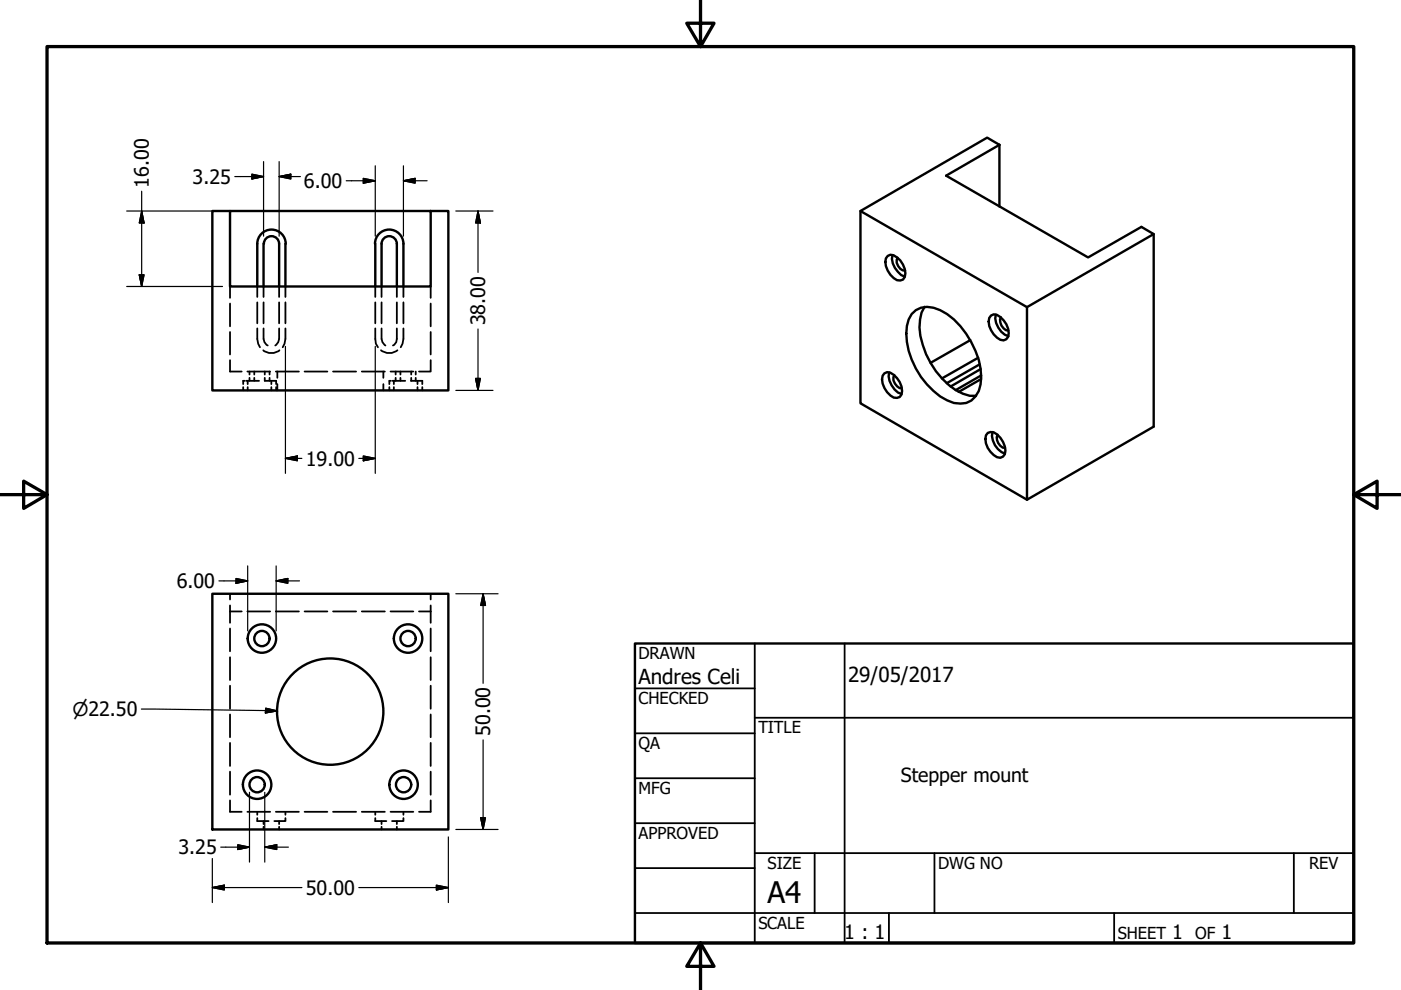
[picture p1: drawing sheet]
<svg xmlns="http://www.w3.org/2000/svg" width="297mm" height="210mm" viewBox="0 0 297 210" stroke-linecap="round" stroke-linejoin="round" font-family="sans-serif">
<!-- layer: Hidden (ANSI) -->
<g fill="none" stroke="#000" stroke-width=".38">
<path d="M48.8 60.7v2.5M48.8 64.4v4.8M48.8 70.4v4.8M48.8 76.4v2.4h2.4M52.5 78.8h4.8M52.9 78.8v.6M53.9 78.8v.6M54.5 69.6v2.3l.2 1 .4 .7M54.5 60.7v2.3M54.5 64.1v4.5M55.8 74.3a2.68 2.68 0 0 0 3.4 0M55.9 69.6v2.3l.2 .7 .7 .7"/>
<path d="M55.9 60.7v2.3M55.9 64.1v4.5M56.1 78.8v.6M57.1 78.8v.6M58.5 78.8h4.9M58.8 78.8v1.3M59.2 69.6v2.3l-.2 .7-.6 .7M59.2 60.7v2.3M59.2 64.1v4.5M60.5 69.6v2.3l-.2 1-.4 .7M60.5 60.7v2.3M60.5 64.1v4.5"/>
<path d="M64.6 78.8h4.8M70.6 78.8h4.9M76.7 78.8h4.9M79.6 69.6l.1 3.3 .4 .7M79.6 60.7v2.3M79.6 64.1v4.5M80.8 74.3a2.8 2.8 0 0 0 3.5 0M80.9 69.6v2.3l.2 .7 .6 .7M80.9 60.7v2.3M80.9 64.1v4.5M81.3 78.8v1.3M82.8 78.8h4.8"/>
<path d="M83.9 78.8v.6M84.1 69.6l-.1 3-.7 .7M84.1 60.7v2.3M84.1 64.1v4.5M84.9 78.8v.6M85.5 69.6v2.3l-.2 1-.3 .7M85.5 60.7v2.3M85.5 64.1v4.5M87.2 78.8v.6M88.1 78.8v.6M91.3 76.4v2.4h-2.5M91.3 60.7v2.5"/>
<path d="M91.3 64.4v4.8M91.3 70.4v4.8M51.6 82.1v.7M51.9 80.7h-.3v.7M52.2 80.7h2.7M52.5 80.7v.7M52.5 82.1v.7M52.9 80.1v.6M53.9 80.1v.6M56.1 80.1v.6h2.4v.7M57.1 80.1v.6M57.5 80.7v.7"/>
<path d="M57.5 82.1v.7M58.5 82.1v.7M58.8 81.4v1.4M81.3 81.4v1.4M82.5 82.1v.7M82.9 80.7h-.4v.7M83.2 80.7h2.7M83.5 80.7v.7M83.5 82.1v.7M83.9 80.1v.6M84.9 80.1v.6M87.1 80.7h2.4v.7"/>
<path d="M87.2 80.1v.6M88.1 80.1v.6M88.5 80.7v.7M88.5 82.1v.7M89.5 82.1v.7M48.8 129.6h2.4M48.8 125.9v1.2M48.8 128.4v3.7M48.8 133.3v4.8M48.8 139.4v4.8M52.5 129.6h4.8M58.5 129.6h4.9"/>
<path d="M64.6 129.6h4.8M70.6 129.6h4.9M76.7 129.6h4.9M82.8 129.6h4.8M88.8 129.6h2.5M91.3 125.9v1.2M91.3 128.4v3.7M91.3 133.3v4.8M91.3 139.4v4.8M48.8 145.4v4.9M48.8 151.5v4.8M48.8 157.5v4.9"/>
<path d="M91.3 145.4v4.9M91.3 151.5v4.8M91.3 157.5v4.9M48.8 169.7v2.4h2.4M48.8 163.6v4.9M52.5 172.1h4.8M54.5 172.1v.7M54.5 173.5v.6h2.5M55.9 174.1v.6M55.9 175.3v.6M58.5 172.1h4.9M59.2 174.1v.6"/>
<path d="M59.2 175.3v.6M60.5 173.5v.6h-2.3M60.5 172.1v.7M64.6 172.1h4.8M70.6 172.1h4.9M76.7 172.1h4.9M79.6 173.5v.6h2.3M79.6 172.1v.7M80.9 174.1v.6M80.9 175.3v.6M82.8 172.1h4.8M84.1 174.1v.6"/>
<path d="M84.1 175.3v.6M85.5 173.5v.6h-2.4M85.5 172.1v.7M91.3 163.6v4.9M91.3 169.7v2.4h-2.5"/>
</g>
<!-- layer: Visible (ANSI) -->
<g fill="none" stroke="#000" stroke-width=".51">
<path d="M211.9 30.7v13.1M48.8 44.7h42.5v16h-42.5zM48.8 44.7h-3.8v38.1h50.1v-38.1h-3.8M55.9 51.7v9M55.9 51.7a1.62 1.62 0 0 1 1.7-1.6 1.62 1.62 0 0 1 1.6 1.6v9M60.5 51.7v9M60.6 51.7a3 3 0 0 0-3-3 3 3 0 0 0-3.1 3v9M79.5 51.7a3 3 0 0 1 3-3 3 3 0 0 1 3 3v9M79.6 51.7v9M182.4 44.7l26.9-15.5 2.6 1.5-11.3 6.5 30.1 17.4 11.3-6.5 2.6 1.5-26.9 15.5zM182.4 44.7v40.8l35.3 20.5M188.2 54.3l.6-.3a4 4 0 0 1 3 4.7l-.3 .6-.6 .2a3.6 3.6 0 0 1-3.1-3.1l-.1-.9 .1-.7z"/>
<path d="M189.2 54.1a4.3 4.3 0 0 0 2.6 4.5M190.3 54.6a1.98 1.98 0 0 0 1.6 2.8M244.6 49.6v40.9l-26.9 15.5v-40.9M80.9 60.7v-9a1.62 1.62 0 0 1 1.6-1.6 1.62 1.62 0 0 1 1.6 1.6v9M187.5 79.2l.6-.3a3.8 3.8 0 0 1 3 3.1l.2 .9-.2 .8a1.42 1.42 0 0 1-2.3 .2 4.5 4.5 0 0 1-1.7-4.2zM188.5 79a4.3 4.3 0 0 0 2.6 4.5M189.6 79.5a2.06 2.06 0 0 0 1.6 2.8M193.3 66.6a4.3 4.3 0 0 1 4.6-1.4 14 14 0 0 1 8 7.4 12.9 12.9 0 0 1 1.6 10.3 4.2 4.2 0 0 1-5.3 2.5 15.4 15.4 0 0 1-8.9-9.2 12.6 12.6 0 0 1-.6-8.5zM196 65.1a9.3 9.3 0 0 0-.4 8 16.7 16.7 0 0 0 8.6 10.4l1.4 .4h1.3M205.7 72.1l-8.4 4.8M207.4 75.9l-7.7 4.3M207.7 77.3l-7 4"/>
<path d="M207.9 78.3l-6.4 3.7M208 79.6l-5.4 3.1M210.1 66.9l.6-.3a3.8 3.8 0 0 1 3 3.1 1.7 1.7 0 0 1-.9 2.5 3.8 3.8 0 0 1-3.1-3.1l-.1-.9 .1-.8zM211.1 66.7a4.2 4.2 0 0 0 2.7 4.6M212.2 67.3a2.06 2.06 0 0 0 1.6 2.8M208 80.4l-4.7 2.7M209.4 91.8l.6-.2a3.6 3.6 0 0 1 3 3.1 1.66 1.66 0 0 1-.9 2.4 3.8 3.8 0 0 1-3.1-3.1l-.1-.9 .1-.8zM210.4 91.6a4.1 4.1 0 0 0 2.6 4.6M211.5 92.2a2.06 2.06 0 0 0 1.6 2.8M45 125.9h50.1v50h-50.1zM58.7 150.9a11.3 11.3 0 0 1 16.6-10 11.3 11.3 0 0 1 1.1 19.3 11.3 11.3 0 0 1-17.6-8l-.1-1.3"/>
<circle cx="55.5" cy="135.4" r="1.62"/>
<circle cx="55.5" cy="135.4" r="3"/>
<circle cx="86.5" cy="135.4" r="1.62"/>
<circle cx="86.5" cy="135.4" r="3"/>
<circle cx="54.5" cy="166.4" r="1.62"/>
<circle cx="54.5" cy="166.4" r="3"/>
<circle cx="85.6" cy="166.4" r="1.62"/>
<circle cx="85.6" cy="166.4" r="3"/>
</g>
<!-- layer: Border (ANSI) -->
<path d="M148.5 -.1v10l-2.9-5h5.8l-2.9 5M10 9.9h277v190h-277zM0 104.9h10l-5-2.9v5.8l5-2.9M287 104.9l5 2.9v-5.8l-5 2.9h10M148.5 199.9l2.9 5h-5.8l2.9-5v10" fill="none" stroke="#000" stroke-width=".7"/>
<!-- layer: Title (ANSI) -->
<g fill="none" stroke="#000" stroke-width=".38">
<path d="M160 136.4v63.5M179.1 136.4v63.5M134.6 146h25.4M134.6 155.5h25.4M160 152.2h127M134.6 165h25.4M134.6 174.5h25.4M134.6 193.6h152.4M134.6 184.1h25.4M160 180.9h127M172.7 180.9v12.7M188.5 193.6v6.3"/>
<path d="M198.1 180.9v12.7M236.2 193.6v6.3M274.3 180.9v12.7"/>
</g>
<path d="M134.6 136.4h152.4v63.5h-152.4z" fill="none" stroke="#000" stroke-width=".51"/>
<!-- layer: Dimension (ANSI) -->
<g fill="none" stroke="#000" stroke-width=".25">
<path d="M49.8 37.4h6.1M53.4 36.9l2.5 .5-2.5 .5zM55.9 34.3v15.8M59.2 37.4l2.5-.5v1zM59.2 37.4h4.5M59.2 34.3v15.8M73.4 38.3h6.2M77 37.8l2.6 .5-2.6 .5zM79.6 35.2v14.9M85.5 38.3l2.5-.5v1zM85.5 38.3h5.1M85.5 35.2v14.9"/>
<path d="M26.9 44.7h20.3M29.5 58.3h1l-.5 2.4zM30 44.7l.5 2.6h-1zM30 40.5v20.2M96.6 44.7h7.9M101.3 44.7l.6 2.6h-1.1zM101.3 44.7v13.1M26.9 60.7h20.3M60.5 73.4v27M79.6 73.4v27M101.3 69.8v13M60.5 97.2l2.6-.5v1z"/>
<path d="M60.5 97.2h3.5M76.1 97.2h3.5M77 96.7l2.6 .5-2.6 .5zM96.6 82.8h7.9M100.8 80.2h1.1l-.6 2.6zM52.5 120v13.8M58.5 120v13.8M46.4 123.2h6.1M50 122.7l2.5 .5-2.5 .5zM58.5 123.2l2.5-.5v1zM58.5 123.2h5M96.6 125.9h9"/>
<path d="M102.4 125.9l.5 2.5h-1zM102.4 125.9v19M30 150.3l28.8 .4M56.3 150.1l2.5 .6-2.5 .5zM102.4 156.9v19M46.8 179.6h6.1M50.4 179.1l2.5 .5-2.5 .5zM52.9 168v14.8M56.1 179.6l2.6-.5v1zM56.1 179.6h5.1M56.1 168v14.8M95.1 177.5v13.9"/>
<path d="M96.6 175.9h9M101.9 173.4h1l-.5 2.5zM45 188.2l2.6-.5v1zM45 188.2h19M45 182v9.4M76.1 188.2h19M92.5 187.7l2.6 .5-2.6 .5z"/>
</g>
<g fill="#000" stroke="#000" stroke-width=".25">
<path d="M53.4 37.9l2.5-.5zM53.4 36.9l2.5 .5-2.5 .5zM59.2 37.4l2.5-.5zM59.2 37.4l2.5-.5v1zM77 38.8l2.6-.5zM77 37.8l2.6 .5-2.6 .5zM85.5 38.3l2.5-.5zM85.5 38.3l2.5-.5v1zM29.5 58.3l.5 2.4zM29.5 58.3h1l-.5 2.4zM30 44.7l.5 2.6zM30 44.7l.5 2.6h-1z"/>
<path d="M101.3 44.7l.6 2.6zM101.3 44.7l.6 2.6h-1.1zM60.5 97.2l2.6-.5zM60.5 97.2l2.6-.5v1zM77 97.7l2.6-.5zM77 96.7l2.6 .5-2.6 .5zM100.8 80.2l.5 2.6zM100.8 80.2h1.1l-.6 2.6zM50 123.7l2.5-.5zM50 122.7l2.5 .5-2.5 .5zM58.5 123.2l2.5-.5zM58.5 123.2l2.5-.5v1z"/>
<path d="M102.4 125.9l.5 2.5zM102.4 125.9l.5 2.5h-1zM56.3 151.2l2.5-.5zM56.3 150.1l2.5 .6-2.5 .5zM56.1 179.6l2.6-.5zM56.1 179.6l2.6-.5v1zM101.9 173.4l.5 2.5zM101.9 173.4h1l-.5 2.5zM45 188.2l2.6-.5zM45 188.2l2.6-.5v1zM50.4 180.1l2.5-.5zM50.4 179.1l2.5 .5-2.5 .5z"/>
<path d="M92.5 188.7l2.6-.5zM92.5 187.7l2.6 .5-2.6 .5z"/>
</g>
<text font-size="6.3" x="162.8" y="191.4">A4</text>
<g font-size="4.4">
<text x="135.4" y="145.1">Andres Celi</text>
<text x="179.8" y="144.5">29/05/2017</text>
</g>
<g font-size="4.2">
<text x="31.6" y="39.8" transform="rotate(-90 31.6 39.8)">16.00</text>
<text x="40.8" y="39">3.25</text>
<text x="64.5" y="39.8">6.00</text>
<text x="102.9" y="69" transform="rotate(-90 102.9 69)">38.00</text>
<text x="64.8" y="98.7">19.00</text>
<text x="37.5" y="124.7">6.00</text>
<text x="103.9" y="156.1" transform="rotate(-90 103.9 156.1)">50.00</text>
<text x="37.8" y="181.1">3.25</text>
<text x="64.8" y="189.7">50.00</text>
<text x="179" y="199.2">1 : 1</text>
<text x="248.5" y="199.1">1</text>
<text x="259" y="199.1">1</text>
</g>
<text font-size="4.1" x="191" y="165.8">Stepper mount</text>
<text font-size="4" x="15.4" y="151.8">⌀22.50</text>
<g font-size="3.5">
<text x="135.4" y="139.7">DRAWN</text>
<text x="135.4" y="149.3">CHECKED</text>
<text x="160.8" y="155.5">TITLE</text>
<text x="135.4" y="158.8">QA</text>
<text x="135.4" y="168.3">MFG</text>
<text x="135.4" y="177.8">APPROVED</text>
<text x="162.8" y="184.2">SIZE</text>
<text x="198.9" y="184.2">DWG NO</text>
<text x="277.6" y="184.2">REV</text>
<text x="160.8" y="196.9">SCALE</text>
<text x="237" y="199.1">SHEET</text>
<text x="253.4" y="199.1">OF</text>
</g>
</svg>
